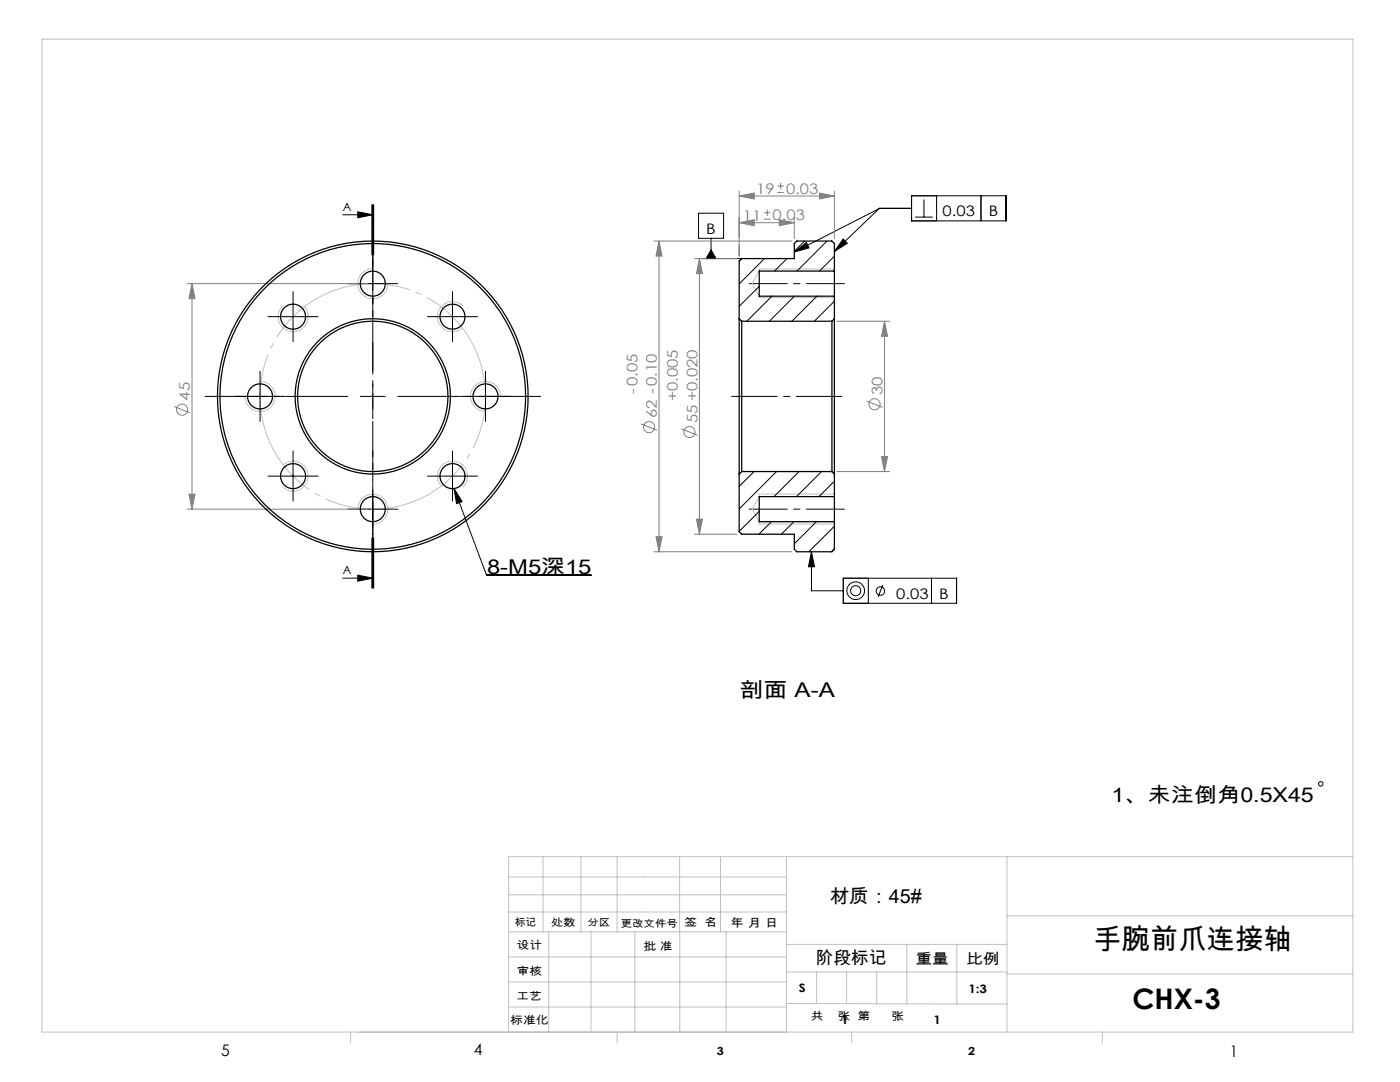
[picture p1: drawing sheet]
<svg xmlns="http://www.w3.org/2000/svg" width="279mm" height="216mm" viewBox="0 0 279 216" stroke-linecap="round" stroke-linejoin="round" font-family="sans-serif">
<g fill="none" stroke="#808080" stroke-width=".2">
<path d="M147.5 39.1l3-.6v1.2zM147.5 38.1v13M147.5 39.1h19M155.2 38.4h1.2M155.2 37.1h1.2M155.8 36.5v1.3M163.5 38.5l3 .6-3 .6zM166.5 38.1v9.5M37.3 56.6h36.1M38.3 56.6v45M38.3 56.6l.6 3h-1.2zM130.5 48.1h27.5"/>
<path d="M131.5 48.1l.6 3h-1.2zM131.5 48.1v62M138.6 51.6h8.4M139.6 51.6v55M139.6 51.6l.6 3h-1.2zM147.5 44.4l3-.6v1.2zM147.5 44.4h11M152.5 43.7h1.3M152.5 42.5h1.3M153.1 41.8v1.3M155.5 43.8l3 .6-3 .6zM158.5 43.4v4.2"/>
<path d="M167 64.1h10.5M176.5 64.1v30M176.5 64.1l.6 3h-1.2zM34.7 81.1l3.2 1.3M37.7 98.6h1.2l-.6 3zM128 84.6l3.1 1.3M136 85.6l3.2 1.2M167 94.1h10.5M173 80l3.1 1.3M175.9 91.1h1.2l-.6 3zM37.3 101.6h36.1M130.5 110.1h27.5"/>
<path d="M130.9 107.1h1.2l-.6 3zM138.6 106.6h8.4M139 103.6h1.2l-.6 3z"/>
<circle cx="36.3" cy="81.7" r="1.11"/>
<circle cx="129.5" cy="85.2" r="1.11"/>
<circle cx="137.6" cy="86.2" r="1.11"/>
<circle cx="174.5" cy="80.7" r="1.11"/>
</g>
<g fill="none" stroke="#000" stroke-width=".2">
<path d="M181.9 39.1h18.9v5h-18.9zM184.4 39.8v3.5M186.9 39.1v5M195.8 39.1v5M68.4 42.9h6M71.4 42.3l3 .6-3 .6zM71.9 56.6h5M74.2 40.9v10M74.4 40.9v10M74.4 54.1v5M74.6 40.9v10M139.4 42.5h5v5h-5z"/>
<path d="M139.9 51.6h8.1M141.9 49.8l1 1.8h-2zM141.9 47.5v4.1M158.5 50.3l2.4-1.9 .6 1.1zM168.3 47.7l.8 .8-2.6 1.7zM175.6 41.6l-17.1 8.7M181.9 41.6h-6.4l-9 8.6M182.6 43.3h3.6M49.4 79.1h5M51.9 76.6v5M56 63.2h5M58.5 60.7v5"/>
<path d="M71.9 79.1h5M74.4 76.6v5M87.8 63.2h5M90.3 60.7v5M94.4 79.1h5M96.9 76.6v5M56 95h5M58.5 92.5v5M74.4 99.1v5M87.8 95h5M90.3 92.5v5M90.6 97.5l6.5 17.3h20.9"/>
<path d="M90.6 97.5l1.6 2.6-1.1 .4zM68.4 115.4h6M71.4 114.8l3 .6-3 .6zM71.9 101.6h5M74.2 107.4v10M74.4 107.4v10M74.6 107.4v10zM161.9 110.1l.6 3h-1.2zM161.9 110.1v7.8h6.4M168.3 115.4h22.6v5h-22.6zM173.3 115.4v5M176.2 116.7l-1 2.4"/>
<path d="M185.9 115.4v5"/>
<circle cx="170.8" cy="117.9" r="1.01"/>
<circle cx="170.8" cy="117.9" r="1.76"/>
<circle cx="175.7" cy="117.9" r=".85"/>
<circle cx="263.6" cy="156.4" r=".44"/>
</g>
<path d="M95.9 72.5a22.5 22.5 0 0 0-37.6-9.1 22.5 22.5 0 0 0 10.2 37.4 22.5 22.5 0 0 0 27.8-27l-.4-1.3" fill="none" stroke="#c0c0c0" stroke-width=".2" stroke-dasharray="30.5 1.3 1.3 1.3" stroke-dashoffset="13.1" stroke-linecap="butt"/>
<g fill="none" stroke="#c0c0c0" stroke-width=".2">
<path d="M8.4 7.8h261.6v198.1h-261.6zM74.4 53.6a3 3 0 0 0-3 2.9 3 3 0 0 0 2.9 3.1 3 3 0 0 0 3.1-2.8M166.5 53.7h-15v.4l-1.4 2.5 1.4 2.5v.3h15M52.1 76.1a3 3 0 0 1 2.8 3.1 3 3 0 0 1-3.1 2.9 3 3 0 0 1-2.9-3M56.4 61.1a3 3 0 0 0-.1 4.2 3 3 0 0 0 4.2 .1 3 3 0 0 0 .2-4.2M92.4 61.1a3 3 0 0 0-4.2-.1 3 3 0 0 0-.1 4.2 3 3 0 0 0 4.2 .2M99.9 79.1a3 3 0 0 0-2.9-3 3 3 0 0 0-3.1 2.9 3 3 0 0 0 2.8 3.1M56.5 92.7a3 3 0 0 1 4.2 .3 3 3 0 0 1-.1 4.2 3 3 0 0 1-4.2-.1M88 97a3 3 0 0 1 .3-4.2 3 3 0 0 1 4.2 .1 3 3 0 0 1-.1 4.2M166.5 98.6h-15v.5l-1.4 2.5 1.4 2.5v.5h15M71.4 101.4a3 3 0 0 1 3.1-2.8 3 3 0 0 1 2.9 3.1 3 3 0 0 1-3 2.9M101.5 178.5h55.5"/>
<path d="M101.5 175h55.5M108.4 170.9v15M115.9 170.9v15M123.2 170.9v15M135.6 170.9v15M143.8 170.9v15M157 170.9v35M201 170.9v35M270 170.9h-168.5v35M101.5 195.9h55.5M101.5 190.9h55.5M101.5 185.9h55.5"/>
<path d="M101.5 182h55.5M109.5 185.9v20M118 185.9v20M126.7 185.9v20M135.7 185.9v20M144.9 185.9v20M157 188.4h44M157 193.9h44M163 193.9v6.4M169 193.9v6.4M175 193.9v6.4M181 188.4v11.9"/>
<path d="M191 188.4v11.9M201 194.3h69M201 182.7h69M70 205.9v2.2M101.5 200.9h55.5M123.2 205.9v2.2M157 200.2l44 .2M170 205.9v2.2M220 205.9v2.2"/>
</g>
<path d="M69.4 79.1h-28.5M74.4 74.1v-28.5M79.4 79.1h28.5M74.4 84.1v28.5" fill="none" stroke="#000" stroke-width=".2" stroke-dasharray="30.5 1.3 1.3 1.3" stroke-dashoffset="18.1"/>
<g fill="none" stroke="#000" stroke-width=".2" stroke-dasharray="30.5 1.3 1.3 1.3">
<path d="M71.9 56.6h-2.5M74.4 54.1v-2.5M74.4 59.1v2.5M76.9 56.6h2.5M49.4 79.1h-2.5M51.9 76.6v-2.5M54.4 79.1h2.5M56 63.2h-2.5M58.5 60.7v-2.5M58.5 65.7v2.5M61 63.2h2.5M87.8 63.2h-2.5"/>
<path d="M90.3 60.7v-2.5M90.3 65.7v2.5M92.8 63.2h2.5M94.4 79.1h-2.5M96.9 76.6v-2.5M99.4 79.1h2.5M51.9 81.6v2.5M56 95h-2.5M58.5 92.5v-2.5M58.5 97.5v2.5M61 95h2.5M74.4 99.1v-2.5"/>
<path d="M87.8 95h-2.5M90.3 92.5v-2.5M90.3 97.5v2.5M92.8 95h2.5M96.9 81.6v2.5M71.9 101.6h-2.5M74.4 104.1v2.5M76.9 101.6h2.5"/>
</g>
<path d="M168 79.1h-22" fill="none" stroke="#000" stroke-width=".2" stroke-dasharray="30.5 1.3 1.3 1.3" stroke-dashoffset="21.4"/>
<path d="M149.5 56.6h19M149.5 101.6h19" fill="none" stroke="#000" stroke-width=".2" stroke-dasharray="30.5 1.3 1.3 1.3" stroke-dashoffset="22.9"/>
<path d="M74.4 40.9v76.5" fill="none" stroke="#000" stroke-width=".2" stroke-dasharray="6.3 1.3 1.3 1.3 5.1" stroke-dashoffset="3"/>
<g fill="#000">
<path d="M90.6 97.5l1.6 2.6-1.1 .4z"/>
<path d="M71.4 42.3l3 .6-3 .6zM71.4 114.8l3 .6-3 .6z"/>
<path d="M161.9 110.1l.6 3h-1.2zM141.9 49.8l1 1.8h-2zM158.5 50.3l2.4-1.9 .6 1.1zM168.3 47.7l.8 .8-2.6 1.7z"/>
</g>
<g fill="#808080">
<path d="M37.7 98.6h1.2l-.6 3zM38.3 56.6l.6 3h-1.2z"/>
<path d="M147.5 44.4l3-.6v1.2zM155.5 43.8l3 .6-3 .6zM147.5 39.1l3-.6v1.2zM163.5 38.5l3 .6-3 .6z"/>
<path d="M139.6 51.6l.6 3h-1.2zM139 103.6h1.2l-.6 3zM176.5 64.1l.6 3h-1.2zM175.9 91.1h1.2l-.6 3z"/>
<path d="M131.5 48.1l.6 3h-1.2zM130.9 107.1h1.2l-.6 3z"/>
</g>
<g fill="none" stroke="#000" stroke-width=".25">
<path d="M166.5 54.1v5M166.5 54.1v-5.5l-.5-.5h-7l-.5 .5v3h-10.5l-.5 .5v11.5M166.5 59.1v4.5M166.5 54.1h-15v5h15M147.5 63.6v31M147.5 63.6l.5 .5M148 64.1v30M148 64.1h18M166 64.1v30M166.5 63.6v31M166.5 63.6l-.5 .5M147.5 94.6v11.5l.5 .5h10.5v3l.5 .5h7l.5-.5v-5.5"/>
<path d="M148 94.1l-.5 .5M148 94.1h18M166 94.1l.5 .5M166.5 99.1v5M166.5 94.6v4.5M166.5 99.1h-15v5h15"/>
<circle cx="74.4" cy="56.6" r="2.5"/>
<circle cx="51.9" cy="79.1" r="2.5"/>
<circle cx="58.5" cy="63.2" r="2.5"/>
<circle cx="74.4" cy="79.1" r="15.5"/>
<circle cx="74.4" cy="79.1" r="31"/>
<circle cx="74.4" cy="79.1" r="15"/>
<circle cx="74.4" cy="79.1" r="30.5"/>
<circle cx="90.3" cy="63.2" r="2.5"/>
<circle cx="96.9" cy="79.1" r="2.5"/>
<circle cx="58.5" cy="95" r="2.5"/>
<circle cx="90.3" cy="95" r="2.5"/>
<circle cx="74.4" cy="101.6" r="2.5"/>
</g>
<g fill="none" stroke="#000" stroke-width=".2">
<path d="M148.1 51.6l-.6 .6M151.5 57.1l-4 4M152.6 51.6l-5.1 5M154.1 59.1l-5 5M157.1 51.6l-2.5 2.5M158.5 59.1l-5 5M160.6 48.1l-2.1 2M163 59.1l-5 5M165.1 48.1l-6 6M166.5 51.1l-3 3M166.5 60.1l-4 4M150.5 94.1l-3 3"/>
<path d="M155 94.1l-7.5 7.4M159.5 94.1l-5 5M164 94.1l-5 5M166.5 96l-3.1 3.1M151.5 102l-4 4M154 104.1l-2.5 2.5M158.4 104.1l-2.5 2.5M162.9 104.1l-4.4 4.4M166.5 105l-5.1 5.1M166.5 109.5l-.6 .6"/>
</g>
<g font-size="5.6">
<text x="218.2" y="189.3">手腕前爪连接轴</text>
<text x="226" y="201.3">CHX-3</text>
</g>
<g font-size="4.1">
<text x="97.2" y="114.5">8-M5深15</text>
<text x="147.6" y="139">剖面 A-A</text>
<text x="221.8" y="159.9">1、未注倒角0.5X45</text>
</g>
<text font-size="3.9" x="165.6" y="180.1">材质：45#</text>
<text font-size="3.5" x="162.8" y="192.3">阶段标记</text>
<g font-size="3.2">
<text x="44.2" y="210.6">5</text>
<text x="94.6" y="210.6">4</text>
<text x="245.4" y="210.9">1</text>
</g>
<g font-size="2.9" fill="#808080">
<text x="150.9" y="38.7">19</text>
<text x="156.9" y="38.7">0.03</text>
<text x="148.2" y="44">11</text>
<text x="154.2" y="44">0.03</text>
<text x="37.9" y="79.9" transform="rotate(-90 37.9 79.9)">45</text>
<text x="127.2" y="78.5" transform="rotate(-90 127.2 78.5)">-0.05</text>
<text x="131.1" y="83.4" transform="rotate(-90 131.1 83.4)">62 -0.10</text>
<text x="135.3" y="80" transform="rotate(-90 135.3 80)">+0.005</text>
<text x="176.1" y="78.9" transform="rotate(-90 176.1 78.9)">30</text>
<text x="139.2" y="84.4" transform="rotate(-90 139.2 84.4)">55 +0.020</text>
</g>
<g font-size="2.9">
<text x="141" y="46.6">B</text>
<text x="188.1" y="43.1">0.03</text>
<text x="197.3" y="43.1">B</text>
<text x="178.9" y="119.5">0.03</text>
<text x="187.4" y="119.5">B</text>
<text x="182.7" y="192.3">重量</text>
<text x="192.8" y="192.4">比例</text>
</g>
<g font-size="2.3">
<text x="68.4" y="42.1">A</text>
<text x="68.4" y="114.6">A</text>
<text x="145.8" y="185">年 月 日</text>
<text x="159.4" y="198">S</text>
<text x="193.3" y="198.2">1:3</text>
<text x="167.9" y="204.4">1</text>
<text x="186.3" y="204.4">1</text>
</g>
<g font-size="2.2">
<text x="136.6" y="184.8">签 名</text>
<text x="103.1" y="189.5">设计</text>
<text x="128.4" y="189.5">批 准</text>
<text x="103.1" y="194.5">审核</text>
<text x="103" y="199.6">工艺</text>
<text x="161.8" y="203.5">共</text>
<text x="167.2" y="203.5">张 第</text>
<text x="177.9" y="203.5">张</text>
<text x="101.8" y="204.4">标准化</text>
<text x="143.1" y="210.5">3</text>
<text x="193.2" y="210.5">2</text>
</g>
<g font-size="2.1">
<text x="102.8" y="184.7">标记</text>
<text x="110" y="184.8">处数</text>
</g>
<g font-size="2">
<text x="117.3" y="184.8">分区</text>
<text x="123.9" y="184.9">更改文件号</text>
</g>
</svg>
